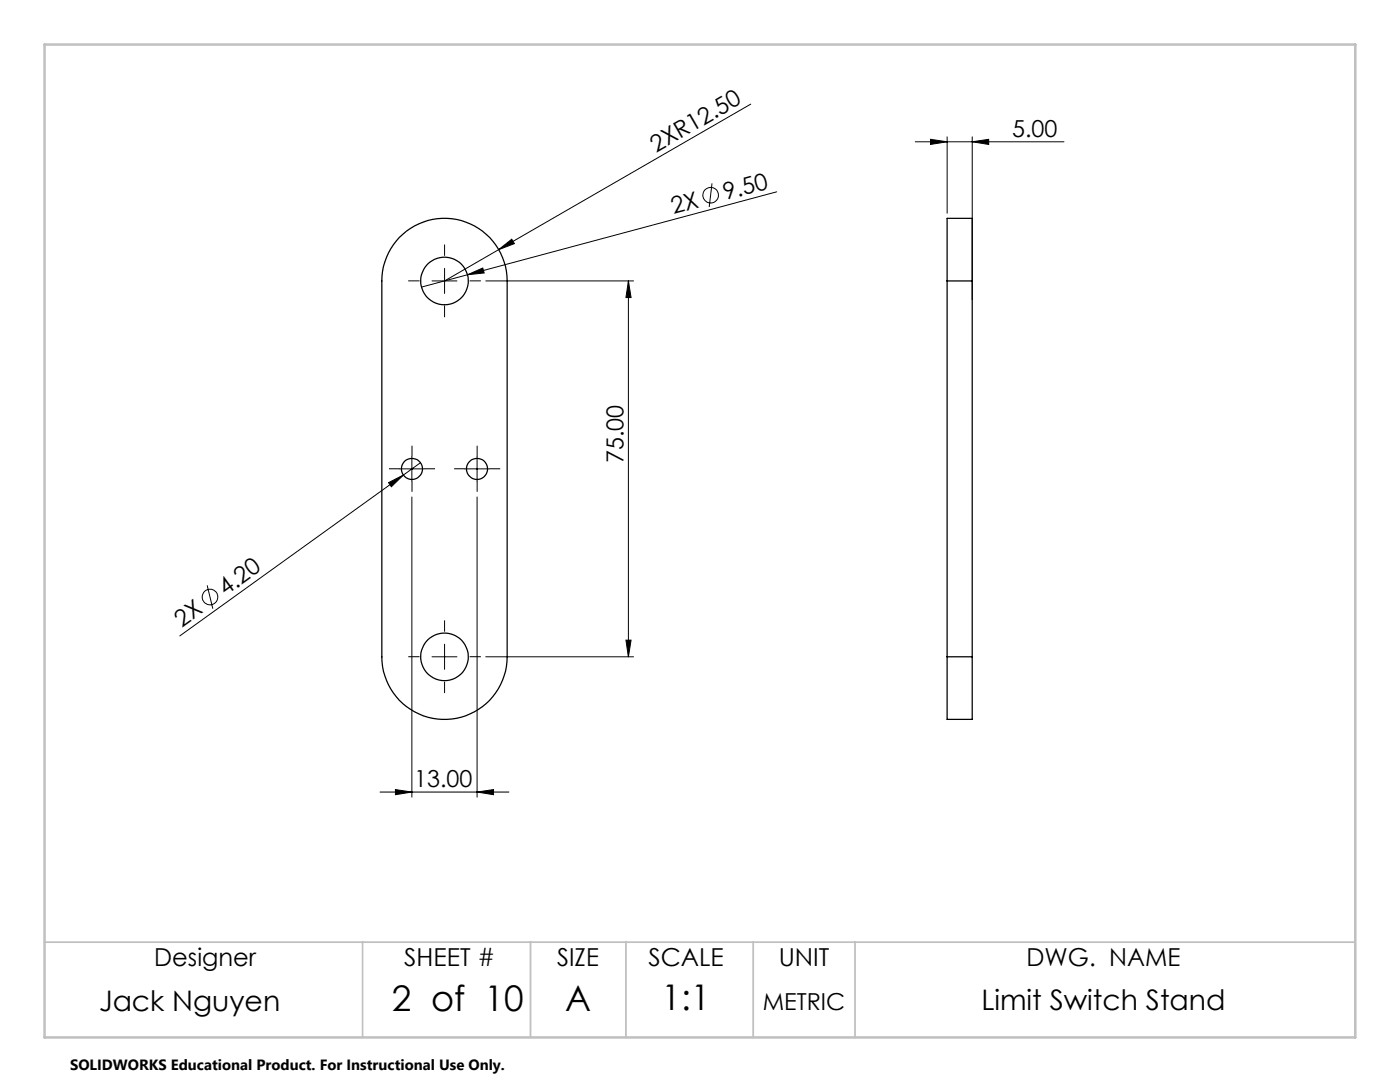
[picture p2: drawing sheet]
<svg xmlns="http://www.w3.org/2000/svg" width="279mm" height="216mm" viewBox="0 0 279 216" stroke-linecap="round" stroke-linejoin="round" font-family="sans-serif">
<g fill="none" stroke="#000" stroke-width=".25">
<path d="M79.7 47.4a12.5 12.5 0 0 1 13.7-2.9 12.5 12.5 0 0 1 7.8 11.6v75a12.5 12.5 0 0 1-12.5 12.5 12.5 12.5 0 0 1-12.5-12.5v-75a12.8 12.8 0 0 1 3.5-8.7zM189 56.1v-12.5h5v12.5M189 56.1h5M189 56.1v75M194 56.1v75M189 131.1v12.4h5v-12.4M189 131.1h5"/>
<circle cx="88.7" cy="56.1" r="4.7"/>
<circle cx="82.2" cy="93.6" r="2.11"/>
<circle cx="95.2" cy="93.6" r="2.11"/>
<circle cx="88.7" cy="131.1" r="4.7"/>
</g>
<g fill="none" stroke="#000" stroke-width=".2">
<path d="M142.1 36.6l-.6 4.7M149.8 20.8l-50.3 29M155 38.3l-70.9 19M182.7 28.3h29.6M185.7 27.8l3.3 .5-3.3 .5zM189 27.3v15.2M194 28.3l3.3-.5v1zM194 27.3v32.5M86.2 56.1h5M88.7 53.6v5M93.3 54.8l3-1.3 .3 1zM96.9 56.1h29.5"/>
<path d="M99.5 49.8l2.6-2.1 .6 .9zM99.5 49.8l-10.8 6.3M125.4 56.1l.5 3.3h-1zM125.4 56.1v75M77.5 96.3l3-1.5-2.4 2.3zM79.7 93.6h5M80.5 94.8l-44.6 32.1M82.2 91.1v5M82.2 99.2v59.9M83.9 92.3l-3.4 2.5M92.7 93.6h5M95.2 91.1v5"/>
<path d="M95.2 99.2v59.9M41.3 116.8l1.2 4.7M86.2 131.1h5M88.7 128.6v5M96.9 131.1h29.5M124.9 127.7h1l-.5 3.4zM75.8 158h25.8M78.9 157.6l3.3 .4-3.3 .6zM95.2 158l3.3-.4v1z"/>
<circle cx="141.8" cy="39" r="1.56"/>
<circle cx="41.9" cy="119.1" r="1.56"/>
</g>
<g fill="none" stroke="#000" stroke-width=".2" stroke-dasharray="15.2 1.3 1.3 1.3" stroke-linecap="butt">
<path d="M83.7 56h-2.2M88.7 51v-2.2M93.7 56h2.3M88.7 61v2.3M79.7 93.5h-2.1M82.2 91v-2.1M82.2 96v2.1M84.7 93.5h2.1M92.7 93.5h-2.1M95.2 91v-2.1M95.2 96v2.1M97.7 93.5h2.1"/>
<path d="M83.7 131h-2.2M88.7 126v-2.2M88.7 136v2.3M93.7 131h2.3"/>
</g>
<path d="M8.9 188h261.6M72.4 188v19M105.9 188v19M124.9 188v19M150.3 188v19M170.6 188v19" fill="none" stroke="#c0c0c0" stroke-width=".35"/>
<path d="M8.9 8.9h261.6v198.1h-261.6z" fill="none" stroke="#c0c0c0" stroke-width=".5"/>
<g fill="#000">
<path d="M93.3 54.8l3-1.3 .3 1zM99.5 49.8l2.6-2.1 .6 .9zM77.5 96.3l3-1.5-2.4 2.3z"/>
<path d="M194 28.3l3.3-.5v1zM185.7 27.8l3.3 .5-3.3 .5z"/>
<path d="M124.9 127.7h1l-.5 3.4zM125.4 56.1l.5 3.3h-1z"/>
<path d="M78.9 157.6l3.3 .4-3.3 .6zM95.2 158l3.3-.4v1z"/>
</g>
<g font-size="7.1">
<text x="78.2" y="201.7">2 of 10</text>
<text x="112.8" y="201.7">A</text>
<text x="132" y="201.6">1:1</text>
</g>
<g font-size="5.6">
<text x="19.8" y="201.7">Jack Nguyen</text>
<text x="195.9" y="201.6">Limit Switch Stand</text>
</g>
<g font-size="4.9">
<text x="30.8" y="192.8">Designer</text>
<text x="80.7" y="192.8">SHEET #</text>
<text x="111.2" y="192.8">SIZE</text>
<text x="129.4" y="192.8">SCALE</text>
<text x="155.4" y="192.8">UNIT</text>
<text x="204.9" y="192.8">DWG. NAME</text>
</g>
<g font-size="4.7">
<text x="202" y="27.3">5.00</text>
<text x="131" y="30.5" transform="rotate(-30 131 30.5)">2XR12.50</text>
<text x="144.8" y="39.9" transform="rotate(-15 144.8 39.9)">9.50</text>
<text x="134.4" y="42.7" transform="rotate(-15 134.4 42.7)">2X</text>
<text x="124.4" y="92.4" transform="rotate(-90 124.4 92.4)">75.00</text>
<text x="45" y="119" transform="rotate(-36 45 119)">4.20</text>
<text x="36.3" y="125.3" transform="rotate(-36 36.3 125.3)">2X</text>
<text x="82.7" y="157">13.00</text>
<text x="152.2" y="201.6">METRIC</text>
</g>
<text font-size="3" x="14" y="213.5">SOLIDWORKS Educational Product. For Instructional Use Only.</text>
</svg>
